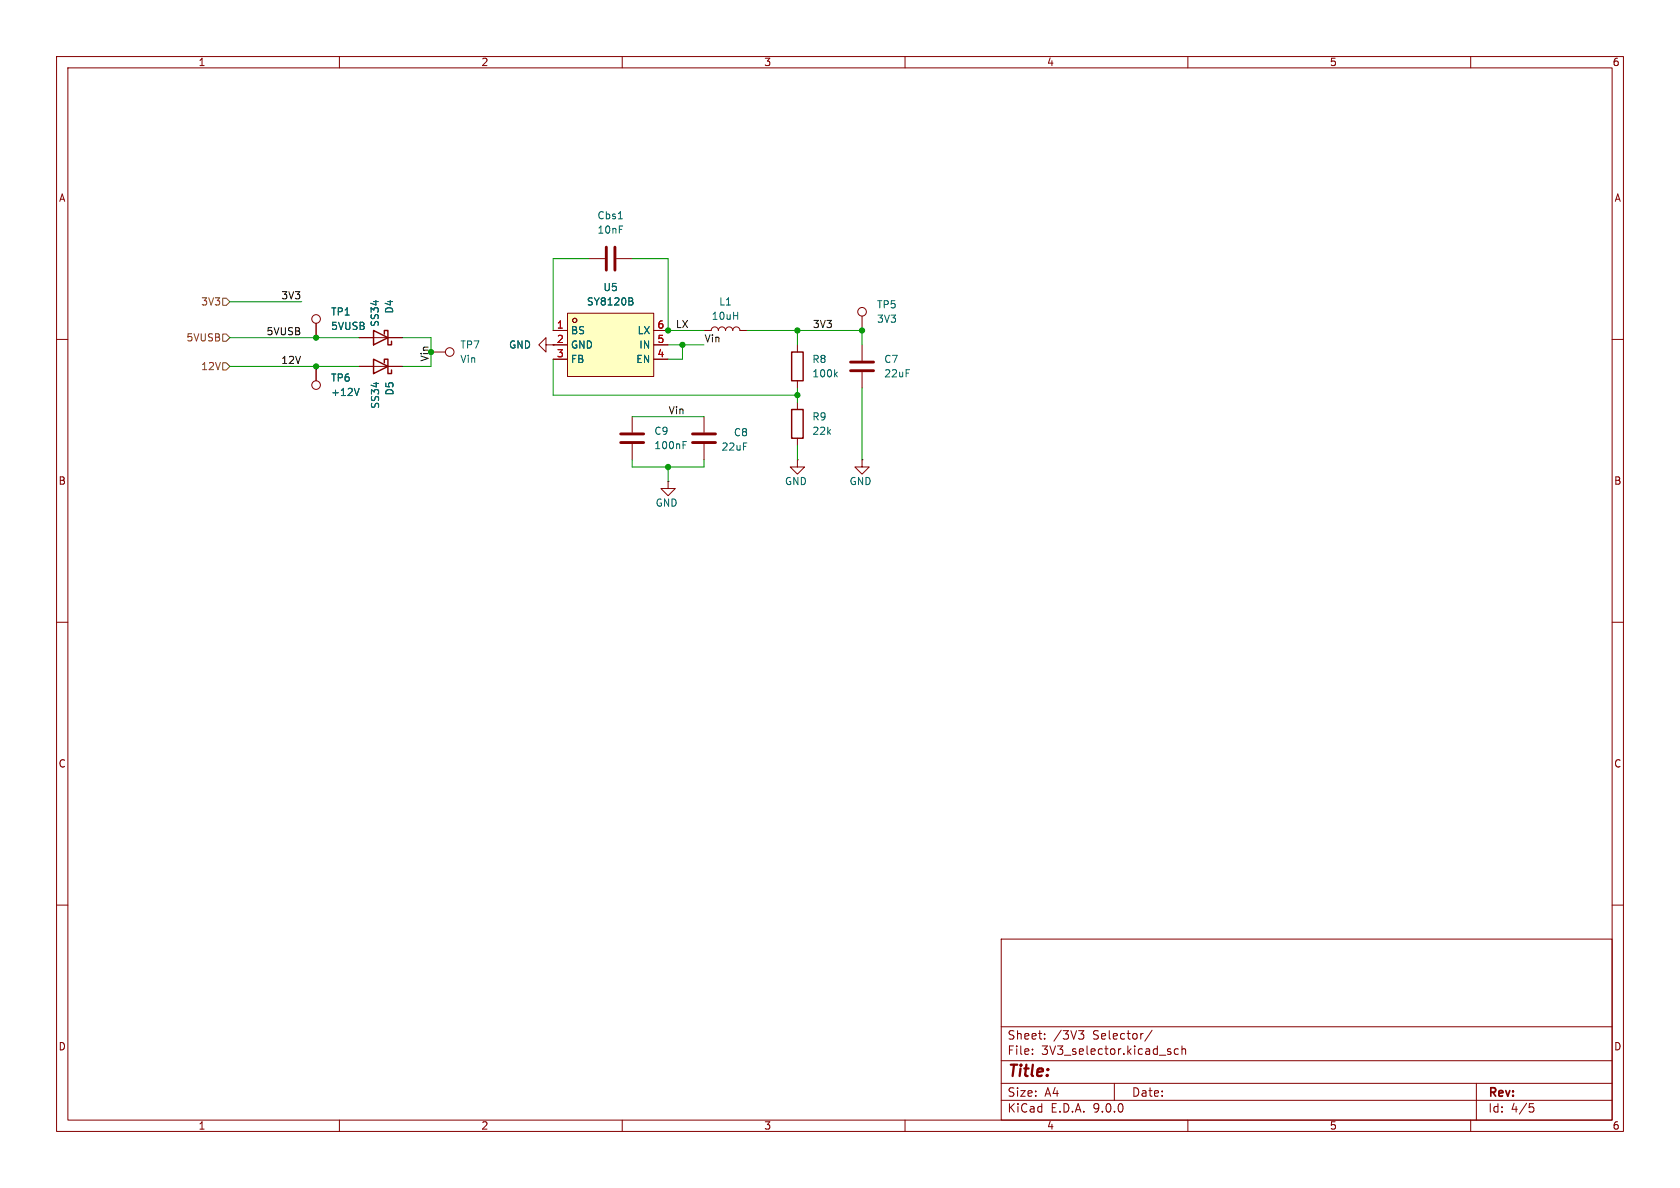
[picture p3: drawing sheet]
(kicad_sch
 (version 20250114)
 (generator "eeschema")
 (generator_version "9.0")
 (paper "A4")
 (lib_symbols
  (symbol "Connector:TestPoint"
   (pin_numbers (hide yes))
   (pin_names
    (offset 0.762) (hide yes)) (exclude_from_sim no) (in_bom yes) (on_board yes)
   (property "Reference" "TP" (at 0 6.858 0) (effects (font (size 1.27 1.27))))
   (property "Value" "TestPoint" (at 0 5.08 0) (effects (font (size 1.27 1.27))))
   (property "Footprint" "" (at 5.08 0 0) (effects (font (size 1.27 1.27)) (hide yes)))
   (property "Datasheet" "~" (at 5.08 0 0) (effects (font (size 1.27 1.27)) (hide yes)))
   (property "Description" "test point" (at 0 0 0) (effects (font (size 1.27 1.27)) (hide yes)))
   (symbol "TestPoint_0_1"
    (circle (center 0 3.302) (radius 0.762) (stroke (width 0) (type default)) (fill (type none))))
   (symbol "TestPoint_1_1"
    (pin passive line (at 0 0 90) (length 2.54) (name "1" (effects (font (size 1.27 1.27)))) (number "1" (effects (font (size 1.27 1.27))))))
   (embedded_fonts no))
  (symbol "Device:C"
   (pin_numbers (hide yes))
   (pin_names
    (offset 0.254)) (exclude_from_sim no) (in_bom yes) (on_board yes)
   (property "Reference" "C" (at 0.635 2.54 0) (effects (font (size 1.27 1.27)) (justify left)))
   (property "Value" "C" (at 0.635 -2.54 0) (effects (font (size 1.27 1.27)) (justify left)))
   (property "Footprint" "" (at 0.9652 -3.81 0) (effects (font (size 1.27 1.27)) (hide yes)))
   (property "Datasheet" "~" (at 0 0 0) (effects (font (size 1.27 1.27)) (hide yes)))
   (property "Description" "Unpolarized capacitor" (at 0 0 0) (effects (font (size 1.27 1.27)) (hide yes)))
   (symbol "C_0_1"
    (polyline (pts (xy -2.032 0.762) (xy 2.032 0.762)) (stroke (width 0.508) (type default)) (fill (type none)))
    (polyline (pts (xy -2.032 -0.762) (xy 2.032 -0.762)) (stroke (width 0.508) (type default)) (fill (type none))))
   (symbol "C_1_1"
    (pin passive line (at 0 3.81 270) (length 2.794) (name "~" (effects (font (size 1.27 1.27)))) (number "1" (effects (font (size 1.27 1.27)))))
    (pin passive line (at 0 -3.81 90) (length 2.794) (name "~" (effects (font (size 1.27 1.27)))) (number "2" (effects (font (size 1.27 1.27))))))
   (embedded_fonts no))
  (symbol "Device:D_Schottky"
   (pin_numbers (hide yes))
   (pin_names
    (offset 1.016) (hide yes)) (exclude_from_sim no) (in_bom yes) (on_board yes)
   (property "Reference" "D" (at 0 2.54 0) (effects (font (size 1.27 1.27))))
   (property "Value" "D_Schottky" (at 0 -2.54 0) (effects (font (size 1.27 1.27))))
   (property "Footprint" "" (at 0 0 0) (effects (font (size 1.27 1.27)) (hide yes)))
   (property "Datasheet" "~" (at 0 0 0) (effects (font (size 1.27 1.27)) (hide yes)))
   (property "Description" "Schottky diode" (at 0 0 0) (effects (font (size 1.27 1.27)) (hide yes)))
   (symbol "D_Schottky_0_1"
    (polyline (pts (xy -1.905 0.635) (xy -1.905 1.27) (xy -1.27 1.27) (xy -1.27 -1.27) (xy -0.635 -1.27) (xy -0.635 -0.635)) (stroke (width 0.254) (type default)) (fill (type none)))
    (polyline (pts (xy 1.27 1.27) (xy 1.27 -1.27) (xy -1.27 0) (xy 1.27 1.27)) (stroke (width 0.254) (type default)) (fill (type none)))
    (polyline (pts (xy 1.27 0) (xy -1.27 0)) (stroke (width 0) (type default)) (fill (type none))))
   (symbol "D_Schottky_1_1"
    (pin passive line (at -3.81 0 0) (length 2.54) (name "K" (effects (font (size 1.27 1.27)))) (number "1" (effects (font (size 1.27 1.27)))))
    (pin passive line (at 3.81 0 180) (length 2.54) (name "A" (effects (font (size 1.27 1.27)))) (number "2" (effects (font (size 1.27 1.27))))))
   (embedded_fonts no))
  (symbol "Device:L"
   (pin_numbers (hide yes))
   (pin_names
    (offset 1.016) (hide yes)) (exclude_from_sim no) (in_bom yes) (on_board yes)
   (property "Reference" "L" (at -1.27 0 90) (effects (font (size 1.27 1.27))))
   (property "Value" "L" (at 1.905 0 90) (effects (font (size 1.27 1.27))))
   (property "Footprint" "" (at 0 0 0) (effects (font (size 1.27 1.27)) (hide yes)))
   (property "Datasheet" "~" (at 0 0 0) (effects (font (size 1.27 1.27)) (hide yes)))
   (property "Description" "Inductor" (at 0 0 0) (effects (font (size 1.27 1.27)) (hide yes)))
   (symbol "L_0_1"
    (arc (start 0 2.54) (mid 0.6323 1.905) (end 0 1.27) (stroke (width 0) (type default)) (fill (type none)))
    (arc (start 0 1.27) (mid 0.6323 0.635) (end 0 0) (stroke (width 0) (type default)) (fill (type none)))
    (arc (start 0 0) (mid 0.6323 -0.635) (end 0 -1.27) (stroke (width 0) (type default)) (fill (type none)))
    (arc (start 0 -1.27) (mid 0.6323 -1.905) (end 0 -2.54) (stroke (width 0) (type default)) (fill (type none))))
   (symbol "L_1_1"
    (pin passive line (at 0 3.81 270) (length 1.27) (name "1" (effects (font (size 1.27 1.27)))) (number "1" (effects (font (size 1.27 1.27)))))
    (pin passive line (at 0 -3.81 90) (length 1.27) (name "2" (effects (font (size 1.27 1.27)))) (number "2" (effects (font (size 1.27 1.27))))))
   (embedded_fonts no))
  (symbol "Device:R"
   (pin_numbers (hide yes))
   (pin_names
    (offset 0)) (exclude_from_sim no) (in_bom yes) (on_board yes)
   (property "Reference" "R" (at 2.032 0 90) (effects (font (size 1.27 1.27))))
   (property "Value" "R" (at 0 0 90) (effects (font (size 1.27 1.27))))
   (property "Footprint" "" (at -1.778 0 90) (effects (font (size 1.27 1.27)) (hide yes)))
   (property "Datasheet" "~" (at 0 0 0) (effects (font (size 1.27 1.27)) (hide yes)))
   (property "Description" "Resistor" (at 0 0 0) (effects (font (size 1.27 1.27)) (hide yes)))
   (symbol "R_0_1"
    (rectangle (start -1.016 -2.54) (end 1.016 2.54) (stroke (width 0.254) (type default)) (fill (type none))))
   (symbol "R_1_1"
    (pin passive line (at 0 3.81 270) (length 1.27) (name "~" (effects (font (size 1.27 1.27)))) (number "1" (effects (font (size 1.27 1.27)))))
    (pin passive line (at 0 -3.81 90) (length 1.27) (name "~" (effects (font (size 1.27 1.27)))) (number "2" (effects (font (size 1.27 1.27))))))
   (embedded_fonts no))
  (symbol "easyeda2kicad:SY8120B" (exclude_from_sim no) (in_bom yes) (on_board yes)
   (property "Reference" "U" (at 0 7.62 0) (effects (font (size 1.27 1.27))))
   (property "Value" "SY8120B" (at 0 -7.62 0) (effects (font (size 1.27 1.27))))
   (property "Footprint" "easyeda2kicad:SOT-23-6_L2.9-W1.6-P0.95-LS2.8-BL" (at 0 -10.16 0) (effects (font (size 1.27 1.27)) (hide yes)))
   (property "Datasheet" "https://www.lcsc.com/datasheet/C5330397.pdf" (at 0 -12.7 0) (effects (font (size 1.27 1.27)) (hide yes)))
   (property "Description" "" (at 0 0 0) (effects (font (size 1.27 1.27)) (hide yes)))
   (property "Manufacturer" "Slkor(萨科微)" (at 0 -15.24 0) (effects (font (size 1.27 1.27)) (hide yes)))
   (property "MPN" "SY8120B" (at 0 -17.78 0) (effects (font (size 1.27 1.27)) (hide yes)))
   (property "LCSC Part" "C5330397" (at 0 -20.32 0) (effects (font (size 1.27 1.27)) (hide yes)))
   (symbol "SY8120B_0_1"
    (rectangle (start -7.62 5.59) (end 7.62 -5.59) (stroke (width 0) (type default)) (fill (type background)))
    (circle (center -6.35 4.32) (radius 0.38) (stroke (width 0) (type default)) (fill (type none)))
    (circle (center -6.35 4.32) (radius 0.38) (stroke (width 0) (type default)) (fill (type none)))
    (pin unspecified line (at -10.16 2.54 0) (length 2.54) (name "BS" (effects (font (size 1.27 1.27)))) (number "1" (effects (font (size 1.27 1.27)))))
    (pin unspecified line (at -10.16 0 0) (length 2.54) (name "GND" (effects (font (size 1.27 1.27)))) (number "2" (effects (font (size 1.27 1.27)))))
    (pin unspecified line (at -10.16 -2.54 0) (length 2.54) (name "FB" (effects (font (size 1.27 1.27)))) (number "3" (effects (font (size 1.27 1.27)))))
    (pin unspecified line (at 10.16 2.54 180) (length 2.54) (name "LX" (effects (font (size 1.27 1.27)))) (number "6" (effects (font (size 1.27 1.27)))))
    (pin unspecified line (at 10.16 0 180) (length 2.54) (name "IN" (effects (font (size 1.27 1.27)))) (number "5" (effects (font (size 1.27 1.27)))))
    (pin unspecified line (at 10.16 -2.54 180) (length 2.54) (name "EN" (effects (font (size 1.27 1.27)))) (number "4" (effects (font (size 1.27 1.27))))))
   (embedded_fonts no))
  (symbol "power:GND"
   (power)
   (pin_numbers (hide yes))
   (pin_names
    (offset 0) (hide yes)) (exclude_from_sim no) (in_bom yes) (on_board yes)
   (property "Reference" "#PWR" (at 0 -6.35 0) (effects (font (size 1.27 1.27)) (hide yes)))
   (property "Value" "GND" (at 0 -3.81 0) (effects (font (size 1.27 1.27))))
   (property "Footprint" "" (at 0 0 0) (effects (font (size 1.27 1.27)) (hide yes)))
   (property "Datasheet" "" (at 0 0 0) (effects (font (size 1.27 1.27)) (hide yes)))
   (property "Description" "Power symbol creates a global label with name \"GND\" , ground" (at 0 0 0) (effects (font (size 1.27 1.27)) (hide yes)))
   (symbol "GND_0_1"
    (polyline (pts (xy 0 0) (xy 0 -1.27) (xy 1.27 -1.27) (xy 0 -2.54) (xy -1.27 -1.27) (xy 0 -1.27)) (stroke (width 0) (type default)) (fill (type none))))
   (symbol "GND_1_1"
    (pin power_in line (at 0 0 270) (length 0) (name "~" (effects (font (size 1.27 1.27)))) (number "1" (effects (font (size 1.27 1.27))))))
   (embedded_fonts no)))
 (junction
  (at 140.97 58.42)
  (diameter 0)
  (color 0 0 0 0))
 (junction
  (at 118.11 82.55)
  (diameter 0)
  (color 0 0 0 0))
 (junction
  (at 118.11 58.42)
  (diameter 0)
  (color 0 0 0 0))
 (junction
  (at 76.2 62.23)
  (diameter 0)
  (color 0 0 0 0))
 (junction
  (at 55.88 64.77)
  (diameter 0)
  (color 0 0 0 0))
 (junction
  (at 120.65 60.96)
  (diameter 0)
  (color 0 0 0 0))
 (junction
  (at 55.88 59.69)
  (diameter 0)
  (color 0 0 0 0))
 (junction
  (at 140.97 69.85)
  (diameter 0)
  (color 0 0 0 0))
 (junction
  (at 152.4 58.42)
  (diameter 0)
  (color 0 0 0 0))
 (wire
  (pts (xy 118.11 82.55) (xy 111.76 82.55))
  (stroke (width 0) (type default)))
 (wire
  (pts (xy 55.88 64.77) (xy 63.5 64.77))
  (stroke (width 0) (type default)))
 (wire
  (pts (xy 76.2 64.77) (xy 71.12 64.77))
  (stroke (width 0) (type default)))
 (wire
  (pts (xy 111.76 73.66) (xy 124.46 73.66))
  (stroke (width 0) (type default)))
 (wire
  (pts (xy 55.88 59.69) (xy 63.5 59.69))
  (stroke (width 0) (type default)))
 (wire
  (pts (xy 118.11 85.09) (xy 118.11 82.55))
  (stroke (width 0) (type default)))
 (wire
  (pts (xy 124.46 82.55) (xy 118.11 82.55))
  (stroke (width 0) (type default)))
 (wire
  (pts (xy 120.65 63.5) (xy 118.11 63.5))
  (stroke (width 0) (type default)))
 (wire
  (pts (xy 76.2 59.69) (xy 76.2 62.23))
  (stroke (width 0) (type default)))
 (wire
  (pts (xy 40.64 53.34) (xy 53.34 53.34))
  (stroke (width 0) (type default)))
 (wire
  (pts (xy 120.65 60.96) (xy 120.65 63.5))
  (stroke (width 0) (type default)))
 (wire
  (pts (xy 120.65 60.96) (xy 124.46 60.96))
  (stroke (width 0) (type default)))
 (wire
  (pts (xy 111.76 45.72) (xy 118.11 45.72))
  (stroke (width 0) (type default)))
 (wire
  (pts (xy 97.79 45.72) (xy 104.14 45.72))
  (stroke (width 0) (type default)))
 (wire
  (pts (xy 71.12 59.69) (xy 76.2 59.69))
  (stroke (width 0) (type default)))
 (wire
  (pts (xy 132.08 58.42) (xy 140.97 58.42))
  (stroke (width 0) (type default)))
 (wire
  (pts (xy 152.4 58.42) (xy 152.4 60.96))
  (stroke (width 0) (type default)))
 (wire
  (pts (xy 111.76 82.55) (xy 111.76 81.28))
  (stroke (width 0) (type default)))
 (wire
  (pts (xy 140.97 58.42) (xy 140.97 60.96))
  (stroke (width 0) (type default)))
 (wire
  (pts (xy 152.4 68.58) (xy 152.4 81.28))
  (stroke (width 0) (type default)))
 (wire
  (pts (xy 40.64 59.69) (xy 55.88 59.69))
  (stroke (width 0) (type default)))
 (wire
  (pts (xy 140.97 78.74) (xy 140.97 81.28))
  (stroke (width 0) (type default)))
 (wire
  (pts (xy 118.11 58.42) (xy 124.46 58.42))
  (stroke (width 0) (type default)))
 (wire
  (pts (xy 76.2 62.23) (xy 76.2 64.77))
  (stroke (width 0) (type default)))
 (wire
  (pts (xy 140.97 69.85) (xy 140.97 71.12))
  (stroke (width 0) (type default)))
 (wire
  (pts (xy 140.97 58.42) (xy 152.4 58.42))
  (stroke (width 0) (type default)))
 (wire
  (pts (xy 97.79 69.85) (xy 140.97 69.85))
  (stroke (width 0) (type default)))
 (wire
  (pts (xy 118.11 60.96) (xy 120.65 60.96))
  (stroke (width 0) (type default)))
 (wire
  (pts (xy 97.79 58.42) (xy 97.79 45.72))
  (stroke (width 0) (type default)))
 (wire
  (pts (xy 118.11 45.72) (xy 118.11 58.42))
  (stroke (width 0) (type default)))
 (wire
  (pts (xy 140.97 68.58) (xy 140.97 69.85))
  (stroke (width 0) (type default)))
 (wire
  (pts (xy 40.64 64.77) (xy 55.88 64.77))
  (stroke (width 0) (type default)))
 (wire
  (pts (xy 124.46 81.28) (xy 124.46 82.55))
  (stroke (width 0) (type default)))
 (wire
  (pts (xy 97.79 63.5) (xy 97.79 69.85))
  (stroke (width 0) (type default)))
 (label "Vin"
  (at 124.46 60.96 0)
  (effects (font (size 1.27 1.27)) (justify left bottom)))
 (label "Vin"
  (at 76.2 60.96 270)
  (effects (font (size 1.27 1.27)) (justify right bottom)))
 (label "Vin"
  (at 118.11 73.66 0)
  (effects (font (size 1.27 1.27)) (justify left bottom)))
 (label "3V3"
  (at 53.34 53.34 180)
  (effects (font (size 1.27 1.27)) (justify right bottom)))
 (label "5VUSB"
  (at 53.34 59.69 180)
  (effects (font (size 1.27 1.27)) (justify right bottom)))
 (label "12V"
  (at 53.34 64.77 180)
  (effects (font (size 1.27 1.27)) (justify right bottom)))
 (label "LX"
  (at 119.38 58.42 0)
  (effects (font (size 1.27 1.27)) (justify left bottom)))
 (label "3V3"
  (at 147.32 58.42 180)
  (effects (font (size 1.27 1.27)) (justify right bottom)))
 (hierarchical_label "3V3"
  (shape input)
  (at 40.64 53.34 180)
  (effects (font (size 1.27 1.27)) (justify right)))
 (hierarchical_label "5VUSB"
  (shape input)
  (at 40.64 59.69 180)
  (effects (font (size 1.27 1.27)) (justify right)))
 (hierarchical_label "12V"
  (shape input)
  (at 40.64 64.77 180)
  (effects (font (size 1.27 1.27)) (justify right)))
 (symbol
  (lib_id "Device:D_Schottky")
  (at 67.31 64.77 180)
  (unit 1)
  (exclude_from_sim no)
  (in_bom yes)
  (on_board yes)
  (dnp no)
  (fields_autoplaced yes)
  (property "Reference" "D5" (at 68.8976 67.31 90) (effects (font (size 1.27 1.27)) (justify left)))
  (property "Value" "SS34" (at 66.3576 67.31 90) (effects (font (size 1.27 1.27)) (justify left)))
  (property "Footprint" "Diode_SMD:D_SMA_Handsoldering" (at 67.31 64.77 0) (effects (font (size 1.27 1.27)) (hide yes)))
  (property "Datasheet" "~" (at 67.31 64.77 0) (effects (font (size 1.27 1.27)) (hide yes)))
  (property "Description" "Schottky diode" (at 67.31 64.77 0) (effects (font (size 1.27 1.27)) (hide yes)))
  (property "LCSC Part" " C8678" (at 67.31 64.77 0) (effects (font (size 1.27 1.27)) (hide yes)))
  (property "Sim.Device" "" (at 67.31 64.77 0) (effects (font (size 1.27 1.27))))
  (property "Sim.Type" "" (at 67.31 64.77 0) (effects (font (size 1.27 1.27))))
  (pin "1")
  (pin "2"))
 (symbol
  (lib_id "easyeda2kicad:SY8120B")
  (at 107.95 60.96 0)
  (unit 1)
  (exclude_from_sim no)
  (in_bom yes)
  (on_board yes)
  (dnp no)
  (fields_autoplaced yes)
  (property "Reference" "U5" (at 107.95 50.8 0) (effects (font (size 1.27 1.27))))
  (property "Value" "SY8120B" (at 107.95 53.34 0) (effects (font (size 1.27 1.27))))
  (property "Footprint" "easyeda2kicad:SOT-23-6_L2.9-W1.6-P0.95-LS2.8-BL" (at 107.95 71.12 0) (effects (font (size 1.27 1.27)) (hide yes)))
  (property "Datasheet" "https://www.lcsc.com/datasheet/C5330397.pdf" (at 107.95 73.66 0) (effects (font (size 1.27 1.27)) (hide yes)))
  (property "Description" "" (at 107.95 60.96 0) (effects (font (size 1.27 1.27)) (hide yes)))
  (property "Manufacturer" "Slkor(萨科微)" (at 107.95 76.2 0) (effects (font (size 1.27 1.27)) (hide yes)))
  (property "MPN" "SY8120B" (at 107.95 78.74 0) (effects (font (size 1.27 1.27)) (hide yes)))
  (property "LCSC Part" "C5330397" (at 107.95 81.28 0) (effects (font (size 1.27 1.27)) (hide yes)))
  (property "Sim.Device" "" (at 107.95 60.96 0) (effects (font (size 1.27 1.27))))
  (property "Sim.Type" "" (at 107.95 60.96 0) (effects (font (size 1.27 1.27))))
  (pin "1")
  (pin "2")
  (pin "6")
  (pin "3")
  (pin "5")
  (pin "4"))
 (symbol
  (lib_id "Device:R")
  (at 140.97 74.93 180)
  (unit 1)
  (exclude_from_sim no)
  (in_bom yes)
  (on_board yes)
  (dnp no)
  (fields_autoplaced yes)
  (property "Reference" "R9" (at 143.51 73.6599 0) (effects (font (size 1.27 1.27)) (justify right)))
  (property "Value" "22k" (at 143.51 76.1999 0) (effects (font (size 1.27 1.27)) (justify right)))
  (property "Footprint" "Resistor_SMD:R_0603_1608Metric_Pad0.98x0.95mm_HandSolder" (at 142.748 74.93 90) (effects (font (size 1.27 1.27)) (hide yes)))
  (property "Datasheet" "~" (at 140.97 74.93 0) (effects (font (size 1.27 1.27)) (hide yes)))
  (property "Description" "Resistor" (at 140.97 74.93 0) (effects (font (size 1.27 1.27)) (hide yes)))
  (property "Sim.Device" "" (at 140.97 74.93 0) (effects (font (size 1.27 1.27))))
  (property "LCSC Part" "C177655" (at 140.97 74.93 0) (effects (font (size 1.27 1.27)) (hide yes)))
  (property "Sim.Type" "" (at 140.97 74.93 0) (effects (font (size 1.27 1.27))))
  (pin "2")
  (pin "1"))
 (symbol
  (lib_id "Device:D_Schottky")
  (at 67.31 59.69 180)
  (unit 1)
  (exclude_from_sim no)
  (in_bom yes)
  (on_board yes)
  (dnp no)
  (property "Reference" "D4" (at 68.834 52.832 90) (effects (font (size 1.27 1.27)) (justify left)))
  (property "Value" "SS34" (at 66.294 52.832 90) (effects (font (size 1.27 1.27)) (justify left)))
  (property "Footprint" "Diode_SMD:D_SMA_Handsoldering" (at 67.31 59.69 0) (effects (font (size 1.27 1.27)) (hide yes)))
  (property "Datasheet" "~" (at 67.31 59.69 0) (effects (font (size 1.27 1.27)) (hide yes)))
  (property "Description" "Schottky diode" (at 67.31 59.69 0) (effects (font (size 1.27 1.27)) (hide yes)))
  (property "LCSC Part" " C8678" (at 67.31 59.69 0) (effects (font (size 1.27 1.27)) (hide yes)))
  (property "Sim.Device" "" (at 67.31 59.69 0) (effects (font (size 1.27 1.27))))
  (property "Sim.Type" "" (at 67.31 59.69 0) (effects (font (size 1.27 1.27))))
  (pin "1")
  (pin "2"))
 (symbol
  (lib_id "Connector:TestPoint")
  (at 152.4 58.42 0)
  (unit 1)
  (exclude_from_sim no)
  (in_bom no)
  (on_board yes)
  (dnp no)
  (fields_autoplaced yes)
  (property "Reference" "TP5" (at 154.94 53.8479 0) (effects (font (size 1.27 1.27)) (justify left)))
  (property "Value" "3V3" (at 154.94 56.3879 0) (effects (font (size 1.27 1.27)) (justify left)))
  (property "Footprint" "TestPoint:TestPoint_Pad_D1.0mm" (at 157.48 58.42 0) (effects (font (size 1.27 1.27)) (hide yes)))
  (property "Datasheet" "~" (at 157.48 58.42 0) (effects (font (size 1.27 1.27)) (hide yes)))
  (property "Description" "test point" (at 152.4 58.42 0) (effects (font (size 1.27 1.27)) (hide yes)))
  (property "Sim.Type" "" (at 152.4 58.42 0) (effects (font (size 1.27 1.27))))
  (pin "1"))
 (symbol
  (lib_id "power:GND")
  (at 140.97 81.28 0)
  (unit 1)
  (exclude_from_sim no)
  (in_bom yes)
  (on_board yes)
  (dnp no)
  (property "Reference" "#PWR031" (at 140.97 87.63 0) (effects (font (size 1.27 1.27)) (hide yes)))
  (property "Value" "GND" (at 142.748 85.09 0) (effects (font (size 1.27 1.27)) (justify right)))
  (property "Footprint" "" (at 140.97 81.28 0) (effects (font (size 1.27 1.27)) (hide yes)))
  (property "Datasheet" "" (at 140.97 81.28 0) (effects (font (size 1.27 1.27)) (hide yes)))
  (property "Description" "Power symbol creates a global label with name \"GND\" , ground" (at 140.97 81.28 0) (effects (font (size 1.27 1.27)) (hide yes)))
  (pin "1"))
 (symbol
  (lib_id "Connector:TestPoint")
  (at 76.2 62.23 270)
  (unit 1)
  (exclude_from_sim no)
  (in_bom no)
  (on_board yes)
  (dnp no)
  (fields_autoplaced yes)
  (property "Reference" "TP7" (at 81.28 60.9599 90) (effects (font (size 1.27 1.27)) (justify left)))
  (property "Value" "Vin" (at 81.28 63.4999 90) (effects (font (size 1.27 1.27)) (justify left)))
  (property "Footprint" "TestPoint:TestPoint_Pad_D1.0mm" (at 76.2 67.31 0) (effects (font (size 1.27 1.27)) (hide yes)))
  (property "Datasheet" "~" (at 76.2 67.31 0) (effects (font (size 1.27 1.27)) (hide yes)))
  (property "Description" "test point" (at 76.2 62.23 0) (effects (font (size 1.27 1.27)) (hide yes)))
  (property "Sim.Type" "" (at 76.2 62.23 0) (effects (font (size 1.27 1.27))))
  (pin "1"))
 (symbol
  (lib_id "Device:C")
  (at 124.46 77.47 0)
  (mirror y)
  (unit 1)
  (exclude_from_sim no)
  (in_bom yes)
  (on_board yes)
  (dnp no)
  (property "Reference" "C8" (at 132.334 76.454 0) (effects (font (size 1.27 1.27)) (justify left)))
  (property "Value" "22uF" (at 132.334 78.994 0) (effects (font (size 1.27 1.27)) (justify left)))
  (property "Footprint" "Capacitor_SMD:C_1206_3216Metric_Pad1.33x1.80mm_HandSolder" (at 123.4948 81.28 0) (effects (font (size 1.27 1.27)) (hide yes)))
  (property "Datasheet" "~" (at 124.46 77.47 0) (effects (font (size 1.27 1.27)) (hide yes)))
  (property "Description" "Unpolarized capacitor" (at 124.46 77.47 0) (effects (font (size 1.27 1.27)) (hide yes)))
  (property "Sim.Device" "" (at 124.46 77.47 0) (effects (font (size 1.27 1.27))))
  (property "LCSC Part" "C12891" (at 124.46 77.47 0) (effects (font (size 1.27 1.27)) (hide yes)))
  (property "Sim.Type" "" (at 124.46 77.47 0) (effects (font (size 1.27 1.27))))
  (pin "1")
  (pin "2"))
 (symbol
  (lib_id "Device:C")
  (at 107.95 45.72 90)
  (unit 1)
  (exclude_from_sim no)
  (in_bom yes)
  (on_board yes)
  (dnp no)
  (fields_autoplaced yes)
  (property "Reference" "Cbs1" (at 107.95 38.1 90) (effects (font (size 1.27 1.27))))
  (property "Value" "10nF" (at 107.95 40.64 90) (effects (font (size 1.27 1.27))))
  (property "Footprint" "Capacitor_SMD:C_0603_1608Metric_Pad1.08x0.95mm_HandSolder" (at 111.76 44.7548 0) (effects (font (size 1.27 1.27)) (hide yes)))
  (property "Datasheet" "~" (at 107.95 45.72 0) (effects (font (size 1.27 1.27)) (hide yes)))
  (property "Description" "Unpolarized capacitor" (at 107.95 45.72 0) (effects (font (size 1.27 1.27)) (hide yes)))
  (property "Sim.Device" "" (at 107.95 45.72 0) (effects (font (size 1.27 1.27))))
  (property "LCSC Part" "C53084460" (at 107.95 45.72 0) (effects (font (size 1.27 1.27)) (hide yes)))
  (property "Sim.Type" "" (at 107.95 45.72 0) (effects (font (size 1.27 1.27))))
  (pin "1")
  (pin "2"))
 (symbol
  (lib_id "Connector:TestPoint")
  (at 55.88 59.69 0)
  (unit 1)
  (exclude_from_sim no)
  (in_bom no)
  (on_board yes)
  (dnp no)
  (fields_autoplaced yes)
  (property "Reference" "TP1" (at 58.42 55.1179 0) (effects (font (size 1.27 1.27)) (justify left)))
  (property "Value" "5VUSB" (at 58.42 57.6579 0) (effects (font (size 1.27 1.27)) (justify left)))
  (property "Footprint" "TestPoint:TestPoint_Pad_D1.0mm" (at 60.96 59.69 0) (effects (font (size 1.27 1.27)) (hide yes)))
  (property "Datasheet" "~" (at 60.96 59.69 0) (effects (font (size 1.27 1.27)) (hide yes)))
  (property "Description" "test point" (at 55.88 59.69 0) (effects (font (size 1.27 1.27)) (hide yes)))
  (property "Sim.Type" "" (at 55.88 59.69 0) (effects (font (size 1.27 1.27))))
  (pin "1"))
 (symbol
  (lib_id "Device:C")
  (at 152.4 64.77 0)
  (unit 1)
  (exclude_from_sim no)
  (in_bom yes)
  (on_board yes)
  (dnp no)
  (fields_autoplaced yes)
  (property "Reference" "C7" (at 156.21 63.4999 0) (effects (font (size 1.27 1.27)) (justify left)))
  (property "Value" "22uF" (at 156.21 66.0399 0) (effects (font (size 1.27 1.27)) (justify left)))
  (property "Footprint" "Capacitor_SMD:C_1206_3216Metric_Pad1.33x1.80mm_HandSolder" (at 153.3652 68.58 0) (effects (font (size 1.27 1.27)) (hide yes)))
  (property "Datasheet" "~" (at 152.4 64.77 0) (effects (font (size 1.27 1.27)) (hide yes)))
  (property "Description" "Unpolarized capacitor" (at 152.4 64.77 0) (effects (font (size 1.27 1.27)) (hide yes)))
  (property "Sim.Device" "" (at 152.4 64.77 0) (effects (font (size 1.27 1.27))))
  (property "LCSC Part" "C12891" (at 152.4 64.77 0) (effects (font (size 1.27 1.27)) (hide yes)))
  (property "Sim.Type" "" (at 152.4 64.77 0) (effects (font (size 1.27 1.27))))
  (pin "1")
  (pin "2"))
 (symbol
  (lib_id "Device:C")
  (at 111.76 77.47 0)
  (unit 1)
  (exclude_from_sim no)
  (in_bom yes)
  (on_board yes)
  (dnp no)
  (fields_autoplaced yes)
  (property "Reference" "C9" (at 115.57 76.1999 0) (effects (font (size 1.27 1.27)) (justify left)))
  (property "Value" "100nF" (at 115.57 78.7399 0) (effects (font (size 1.27 1.27)) (justify left)))
  (property "Footprint" "Capacitor_SMD:C_0603_1608Metric" (at 112.7252 81.28 0) (effects (font (size 1.27 1.27)) (hide yes)))
  (property "Datasheet" "~" (at 111.76 77.47 0) (effects (font (size 1.27 1.27)) (hide yes)))
  (property "Description" "Unpolarized capacitor" (at 111.76 77.47 0) (effects (font (size 1.27 1.27)) (hide yes)))
  (property "Sim.Device" "" (at 111.76 77.47 0) (effects (font (size 1.27 1.27))))
  (property "LCSC Part" "C1590" (at 111.76 77.47 0) (effects (font (size 1.27 1.27)) (hide yes)))
  (property "Sim.Type" "" (at 111.76 77.47 0) (effects (font (size 1.27 1.27))))
  (pin "1")
  (pin "2"))
 (symbol
  (lib_id "Device:R")
  (at 140.97 64.77 180)
  (unit 1)
  (exclude_from_sim no)
  (in_bom yes)
  (on_board yes)
  (dnp no)
  (fields_autoplaced yes)
  (property "Reference" "R8" (at 143.51 63.4999 0) (effects (font (size 1.27 1.27)) (justify right)))
  (property "Value" "100k" (at 143.51 66.0399 0) (effects (font (size 1.27 1.27)) (justify right)))
  (property "Footprint" "Resistor_SMD:R_0603_1608Metric_Pad0.98x0.95mm_HandSolder" (at 142.748 64.77 90) (effects (font (size 1.27 1.27)) (hide yes)))
  (property "Datasheet" "~" (at 140.97 64.77 0) (effects (font (size 1.27 1.27)) (hide yes)))
  (property "Description" "Resistor" (at 140.97 64.77 0) (effects (font (size 1.27 1.27)) (hide yes)))
  (property "Sim.Device" "" (at 140.97 64.77 0) (effects (font (size 1.27 1.27))))
  (property "LCSC Part" "C25803" (at 140.97 64.77 0) (effects (font (size 1.27 1.27)) (hide yes)))
  (property "Sim.Type" "" (at 140.97 64.77 0) (effects (font (size 1.27 1.27))))
  (pin "2")
  (pin "1"))
 (symbol
  (lib_id "Device:L")
  (at 128.27 58.42 90)
  (unit 1)
  (exclude_from_sim no)
  (in_bom yes)
  (on_board yes)
  (dnp no)
  (fields_autoplaced yes)
  (property "Reference" "L1" (at 128.27 53.34 90) (effects (font (size 1.27 1.27))))
  (property "Value" "10uH" (at 128.27 55.88 90) (effects (font (size 1.27 1.27))))
  (property "Footprint" "Inductor_SMD:L_Cenker_CKCS5040" (at 128.27 58.42 0) (effects (font (size 1.27 1.27)) (hide yes)))
  (property "Datasheet" "~" (at 128.27 58.42 0) (effects (font (size 1.27 1.27)) (hide yes)))
  (property "Description" "Inductor" (at 128.27 58.42 0) (effects (font (size 1.27 1.27)) (hide yes)))
  (property "LCSC Part" "C354610" (at 128.27 58.42 0) (effects (font (size 1.27 1.27)) (hide yes)))
  (property "Sim.Device" "" (at 128.27 58.42 0) (effects (font (size 1.27 1.27))))
  (property "Sim.Type" "" (at 128.27 58.42 0) (effects (font (size 1.27 1.27))))
  (pin "1")
  (pin "2"))
 (symbol
  (lib_id "power:GND")
  (at 97.79 60.96 270)
  (unit 1)
  (exclude_from_sim no)
  (in_bom yes)
  (on_board yes)
  (dnp no)
  (property "Reference" "#PWR030" (at 91.44 60.96 0) (effects (font (size 1.27 1.27)) (hide yes)))
  (property "Value" "GND" (at 93.98 60.9599 90) (effects (font (size 1.27 1.27)) (justify right)))
  (property "Footprint" "" (at 97.79 60.96 0) (effects (font (size 1.27 1.27)) (hide yes)))
  (property "Datasheet" "" (at 97.79 60.96 0) (effects (font (size 1.27 1.27)) (hide yes)))
  (property "Description" "Power symbol creates a global label with name \"GND\" , ground" (at 97.79 60.96 0) (effects (font (size 1.27 1.27)) (hide yes)))
  (pin "1"))
 (symbol
  (lib_id "Connector:TestPoint")
  (at 55.88 64.77 180)
  (unit 1)
  (exclude_from_sim no)
  (in_bom no)
  (on_board yes)
  (dnp no)
  (fields_autoplaced yes)
  (property "Reference" "TP6" (at 58.42 66.8019 0) (effects (font (size 1.27 1.27)) (justify right)))
  (property "Value" "+12V" (at 58.42 69.3419 0) (effects (font (size 1.27 1.27)) (justify right)))
  (property "Footprint" "TestPoint:TestPoint_Pad_D2.0mm" (at 50.8 64.77 0) (effects (font (size 1.27 1.27)) (hide yes)))
  (property "Datasheet" "~" (at 50.8 64.77 0) (effects (font (size 1.27 1.27)) (hide yes)))
  (property "Description" "test point" (at 55.88 64.77 0) (effects (font (size 1.27 1.27)) (hide yes)))
  (property "Sim.Type" "" (at 55.88 64.77 0) (effects (font (size 1.27 1.27))))
  (pin "1"))
 (symbol
  (lib_id "power:GND")
  (at 152.4 81.28 0)
  (unit 1)
  (exclude_from_sim no)
  (in_bom yes)
  (on_board yes)
  (dnp no)
  (property "Reference" "#PWR033" (at 152.4 87.63 0) (effects (font (size 1.27 1.27)) (hide yes)))
  (property "Value" "GND" (at 154.178 85.09 0) (effects (font (size 1.27 1.27)) (justify right)))
  (property "Footprint" "" (at 152.4 81.28 0) (effects (font (size 1.27 1.27)) (hide yes)))
  (property "Datasheet" "" (at 152.4 81.28 0) (effects (font (size 1.27 1.27)) (hide yes)))
  (property "Description" "Power symbol creates a global label with name \"GND\" , ground" (at 152.4 81.28 0) (effects (font (size 1.27 1.27)) (hide yes)))
  (pin "1"))
 (symbol
  (lib_id "power:GND")
  (at 118.11 85.09 0)
  (unit 1)
  (exclude_from_sim no)
  (in_bom yes)
  (on_board yes)
  (dnp no)
  (property "Reference" "#PWR037" (at 118.11 91.44 0) (effects (font (size 1.27 1.27)) (hide yes)))
  (property "Value" "GND" (at 119.888 88.9 0) (effects (font (size 1.27 1.27)) (justify right)))
  (property "Footprint" "" (at 118.11 85.09 0) (effects (font (size 1.27 1.27)) (hide yes)))
  (property "Datasheet" "" (at 118.11 85.09 0) (effects (font (size 1.27 1.27)) (hide yes)))
  (property "Description" "Power symbol creates a global label with name \"GND\" , ground" (at 118.11 85.09 0) (effects (font (size 1.27 1.27)) (hide yes)))
  (pin "1")))
